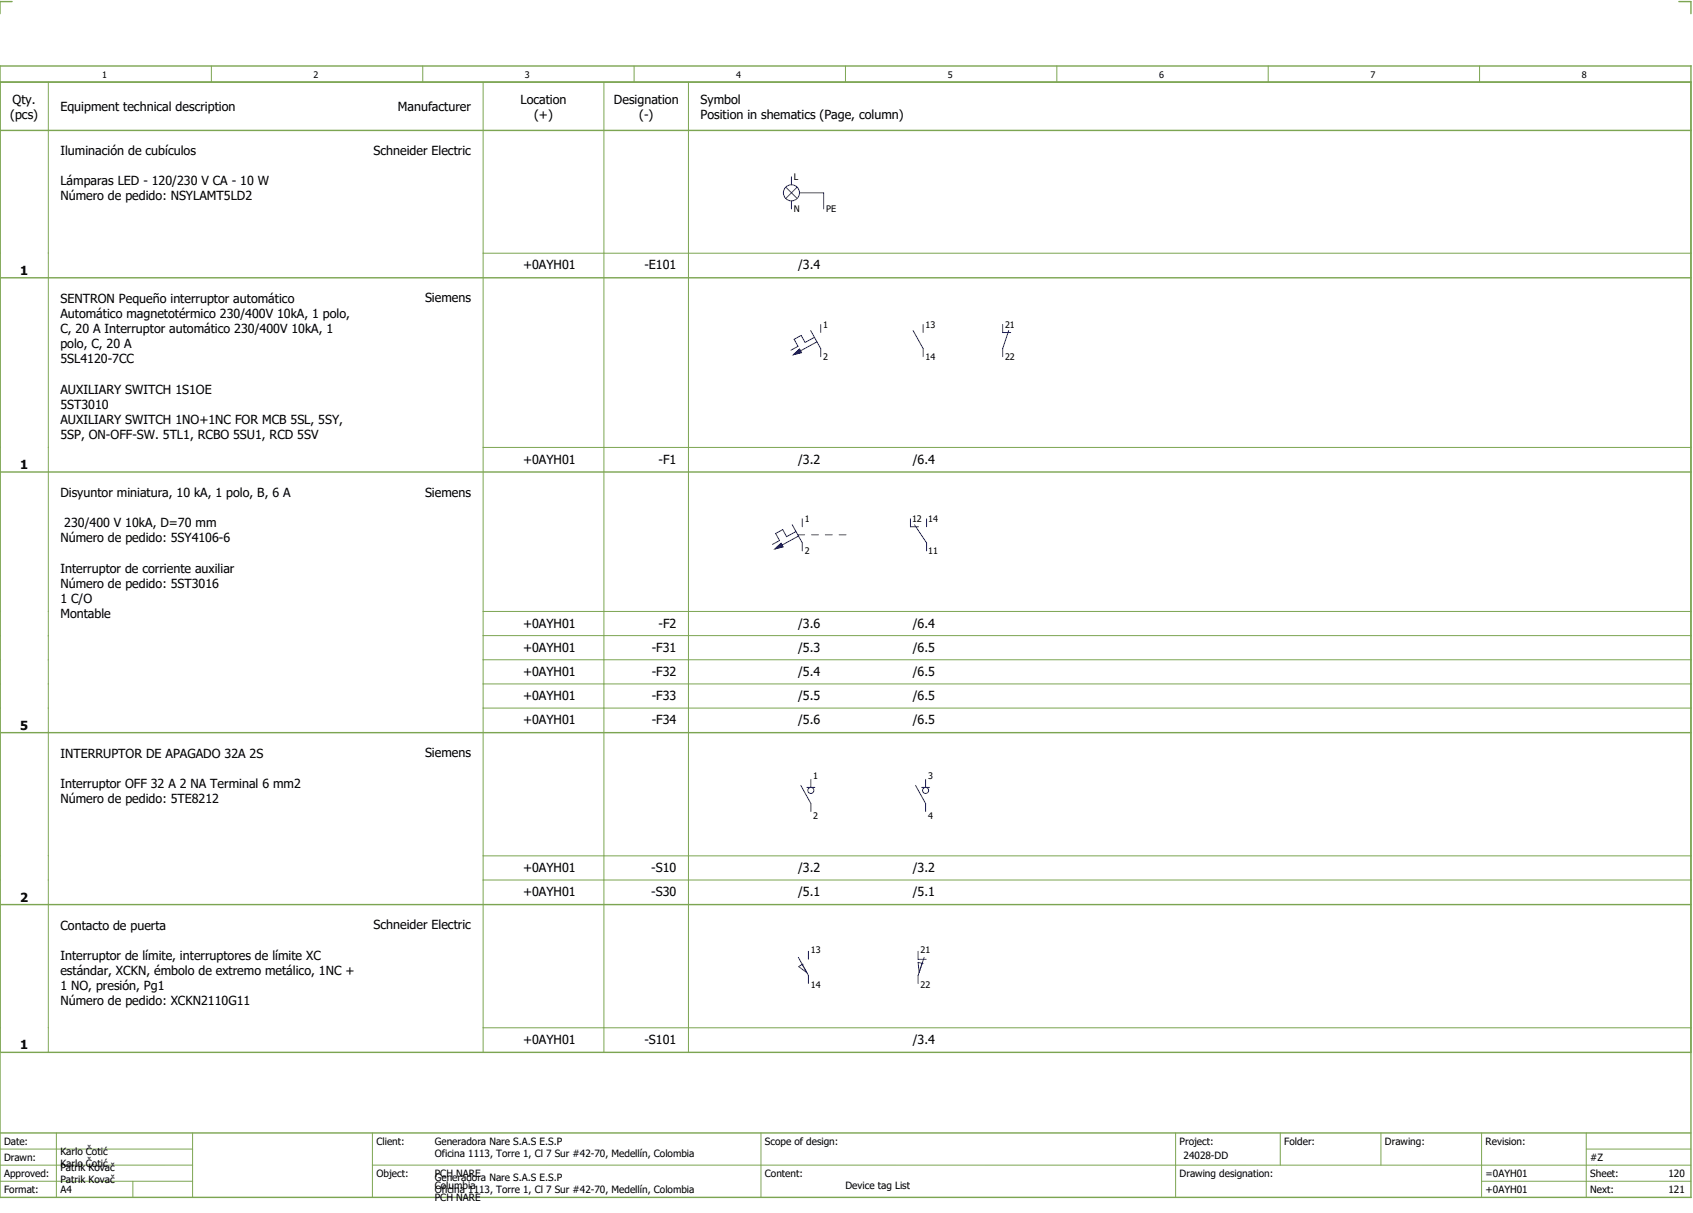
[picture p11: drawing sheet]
<svg xmlns="http://www.w3.org/2000/svg" width="421mm" height="301mm" viewBox="0 0 421 301" stroke-linecap="round" stroke-linejoin="round" font-family="sans-serif">
<path d="M0 16.4h420v281h-420zM3 .4h-3v3M417 .4h3v3M0 20.4h420M0 32.4h420M.3 69h419.7M.3 117.2h419.7M.3 182h419.7M.3 224.7h419.7M.3 261.4h419.7M0 281.4h420" fill="none" stroke="#7ca552" stroke-width=".35"/>
<g fill="none" stroke="#7ca552" stroke-width=".25">
<path d="M52.5 16.4v4M105 16.4v4M157.5 16.4v4M210 16.4v4M262.5 16.4v4M315 16.4v4M367.5 16.4v4M12 20.4v48.5M120 20.4v48.5M150 20.4v48.5M171 20.4v48.5M12 69.1v48"/>
<path d="M120 69.1v48M120 62.9h300M150 69.1v48M171 69.1v48M12 117.3v64.6M120 117.3v64.6M120 111.1h300M150 117.3v64.6M171 117.3v64.6M120 151.9h300M120 157.9h300M120 163.9h300"/>
<path d="M120 169.9h300M120 175.9h300M12 182.1v42.5M120 182.1v42.5M150 182.1v42.5M171 182.1v42.5M120 212.6h300M120 218.6h300M12 224.8v36.5M120 224.8v36.5M150 224.8v36.5M171 224.8v36.5"/>
<path d="M120 255.3h300M0 285.4h47.8M0 293.4h47.8M14 281.4v16M33 293.4v4M47.8 281.4v16M47.8 289.4h-47.8M92.5 281.4v16M92.5 289.4h327.5M189 281.4v16M292 281.4v15.8M318 281.4v8"/>
<path d="M343 281.4v8M368 281.4v15.8M368 293.4h52M394 285.4h26M394 281.4v15.8"/>
</g>
<g fill="none" stroke="#00f" stroke-width=".25">
<path d="M195.2 46.5l2.8 2.8M196.6 43.9v2M196.6 49.9v2M198 46.5l-2.8 2.8M198.6 47.9h6v4M197.1 88.1l1.5-1.4 .5 .9zM201.4 82.1l2.5 4.5v2M202.3 83.8l-2.3 1.3-1-1.8-1.8 1 1 1.7-1.7 1M202.9 84.9l-4.1 2.2M203.9 80.6v2M226.8 82.1l2.5 4.5v2M229.3 80.6v2"/>
<path d="M249 80.6v2h2M249 86.6v2M250.5 82.1l-1.5 4.5M192.5 136.3l1.5-1.4 .5 .9zM196.8 130.3l2.5 4.5v2M197.7 132l-2.3 1.3-1-1.8-1.7 1 .9 1.8-1.7 .9M198.1 132.8h1.8M198.3 133.1l-4.1 2.3M199.3 128.8v2M201.6 132.8h1.7M205 132.8h1.7M208.4 132.8h1.7"/>
<path d="M226.1 128.8v2h2M227.1 130.3l3 4.5v2M230.1 128.8v2M198.9 195.1l2.5 4.5v2M200.4 195.6h2M201.4 193.6v2M227.4 195.1l2.5 4.5v2M228.9 195.6h2M229.9 193.6v2M198.3 237.8l2.5 4.5v2M199.2 239.5h.1M200.8 236.3v2"/>
<path d="M228 236.3v2h2M229 239.3h.1M229 239.3l-1-.3 .3 2.5M229.5 237.8l-1.5 4.5v2M198.4 240.1l.8-.6 1.2 2.1z"/>
<circle cx="196.6" cy="47.9" r="2"/>
<circle cx="201.4" cy="196.3" r=".75"/>
<circle cx="229.9" cy="196.3" r=".75"/>
</g>
<g fill="#00f" stroke="#00f" stroke-width=".25">
<path d="M197.1 88.1l1.5-1.4 .5 .9z"/>
<path d="M192.5 136.3l1.5-1.4 .5 .9z"/>
</g>
<g font-size="3.1">
<text x="2.5" y="29.5">(pcs)</text>
<text x="3.1" y="25.8">Qty.</text>
<text x="15" y="27.6">Equipment technical description</text>
<text x="98.8" y="27.6">Manufacturer</text>
<text x="129.3" y="25.8">Location</text>
<text x="132.7" y="29.5">(+)</text>
<text x="152.5" y="25.8">Designation</text>
<text x="158.8" y="29.5">(-)</text>
<text x="174" y="25.8">Symbol</text>
<text x="174" y="29.5">Position in shematics (Page, column)</text>
<text x="15" y="38.5">Iluminación de cubículos</text>
<text x="92.8" y="38.4">Schneider Electric</text>
<text x="15" y="46">Lámparas LED - 120/230 V CA - 10 W</text>
<text x="15" y="49.8">Número de pedido: NSYLAMT5LD2</text>
<text x="5" y="68.3">1</text>
<text x="129.9" y="66.9">+0AYH01</text>
<text x="160" y="66.9">-E101</text>
<text x="198.2" y="66.9">/3.4</text>
<text x="15" y="75.2">SENTRON Pequeño interruptor automático</text>
<text x="105.6" y="75.1">Siemens</text>
<text x="15" y="79">Automático magnetotérmico 230/400V 10kA, 1 polo,</text>
<text x="15" y="82.7">C, 20 A Interruptor automático 230/400V 10kA, 1</text>
<text x="15" y="86.5">polo, C, 20 A</text>
<text x="15" y="90.2">5SL4120-7CC</text>
<text x="15" y="97.7">AUXILIARY SWITCH 1S1OE</text>
<text x="15" y="101.5">5ST3010</text>
<text x="15" y="105.2">AUXILIARY SWITCH 1NO+1NC FOR MCB 5SL, 5SY,</text>
<text x="15" y="109">5SP, ON-OFF-SW. 5TL1, RCBO 5SU1, RCD 5SV</text>
<text x="5" y="116.5">1</text>
<text x="129.9" y="115.1">+0AYH01</text>
<text x="163.6" y="115.1">-F1</text>
<text x="198.2" y="115.1">/3.2</text>
<text x="226.7" y="115.1">/6.4</text>
<text x="15" y="123.5">Disyuntor miniatura, 10 kA, 1 polo, B, 6 A</text>
<text x="105.6" y="123.3">Siemens</text>
<text x="16" y="131">230/400 V 10kA, D=70 mm</text>
<text x="15" y="134.7">Número de pedido: 5SY4106-6</text>
<text x="15" y="142.2">Interruptor de corriente auxiliar</text>
<text x="15" y="146">Número de pedido: 5ST3016</text>
<text x="15" y="149.7">1 C/O</text>
<text x="15" y="153.5">Montable</text>
<text x="129.9" y="155.9">+0AYH01</text>
<text x="163.6" y="155.9">-F2</text>
<text x="198.2" y="155.9">/3.6</text>
<text x="226.7" y="155.9">/6.4</text>
<text x="129.9" y="161.9">+0AYH01</text>
<text x="161.9" y="161.9">-F31</text>
<text x="198.2" y="161.9">/5.3</text>
<text x="226.7" y="161.9">/6.5</text>
<text x="129.9" y="167.9">+0AYH01</text>
<text x="161.9" y="167.9">-F32</text>
<text x="198.2" y="167.9">/5.4</text>
<text x="226.7" y="167.9">/6.5</text>
<text x="129.9" y="173.9">+0AYH01</text>
<text x="161.9" y="173.9">-F33</text>
<text x="198.2" y="173.9">/5.5</text>
<text x="226.7" y="173.9">/6.5</text>
<text x="129.9" y="179.9">+0AYH01</text>
<text x="161.9" y="179.9">-F34</text>
<text x="198.2" y="179.9">/5.6</text>
<text x="226.7" y="179.9">/6.5</text>
<text x="5" y="181.2">5</text>
<text x="15" y="188.2">INTERRUPTOR DE APAGADO 32A 2S</text>
<text x="105.6" y="188.1">Siemens</text>
<text x="15" y="195.7">Interruptor OFF 32 A 2 NA Terminal 6 mm2</text>
<text x="15" y="199.5">Número de pedido: 5TE8212</text>
<text x="129.9" y="216.6">+0AYH01</text>
<text x="161.8" y="216.6">-S10</text>
<text x="198.2" y="216.6">/3.2</text>
<text x="226.7" y="216.6">/3.2</text>
<text x="5" y="223.9">2</text>
<text x="129.9" y="222.6">+0AYH01</text>
<text x="161.8" y="222.6">-S30</text>
<text x="198.2" y="222.6">/5.1</text>
<text x="226.7" y="222.6">/5.1</text>
<text x="15" y="230.9">Contacto de puerta</text>
<text x="92.8" y="230.8">Schneider Electric</text>
<text x="15" y="238.4">Interruptor de límite, interruptores de límite XC</text>
<text x="15" y="242.2">estándar, XCKN, émbolo de extremo metálico, 1NC +</text>
<text x="15" y="245.9">1 NO, presión, Pg1</text>
<text x="15" y="249.7">Número de pedido: XCKN2110G11</text>
<text x="5" y="260.6">1</text>
<text x="129.9" y="259.3">+0AYH01</text>
<text x="160.1" y="259.3">-S101</text>
<text x="226.7" y="259.3">/3.4</text>
</g>
<g font-size="2.5">
<text x="1" y="284.4">Date:</text>
<text x="15" y="286.9">Karlo Čotić</text>
<text x="93.5" y="284.4">Client:</text>
<text x="108" y="284.4">Generadora Nare S.A.S E.S.P</text>
<text x="108" y="287.4">Oficina 1113, Torre 1, Cl 7 Sur #42-70, Medellín, Colombia</text>
<text x="190" y="284.4">Scope of design:</text>
<text x="293" y="284.4">Project:</text>
<text x="294" y="287.9">24028-DD</text>
<text x="319" y="284.4">Folder:</text>
<text x="344" y="284.4">Drawing:</text>
<text x="369" y="284.4">Revision:</text>
<text x="1" y="288.4">Drawn:</text>
<text x="1" y="292.4">Approved:</text>
<text x="15" y="289.9">Karlo Čotić</text>
<text x="15" y="290.9">Patrik Kovač</text>
<text x="15" y="293.9">Patrik Kovač</text>
<text x="93.5" y="292.4">Object:</text>
<text x="108" y="293.4">Generadora Nare S.A.S E.S.P</text>
<text x="108" y="292.4">PCH NARE</text>
<text x="190" y="292.4">Content:</text>
<text x="293" y="292.4">Drawing designation:</text>
<text x="369" y="292.4">=0AYH01</text>
<text x="395" y="292.4">Sheet:</text>
<text x="395" y="288.4">#Z</text>
<text x="414.4" y="292.4">120</text>
<text x="1" y="296.4">Format:</text>
<text x="15" y="296.4">A4</text>
<text x="108" y="296.4">Oficina 1113, Torre 1, Cl 7 Sur #42-70, Medellín, Colombia</text>
<text x="108" y="295.4">Columbia</text>
<text x="108" y="298.4">PCH NARE</text>
<text x="210" y="295.4">Device tag List</text>
<text x="369" y="296.4">+0AYH01</text>
<text x="395" y="296.4">Next:</text>
<text x="414.4" y="296.4">121</text>
</g>
<g font-size="2.2">
<text x="25.4" y="19.4">1</text>
<text x="77.9" y="19.4">2</text>
<text x="130.4" y="19.4">3</text>
<text x="182.9" y="19.4">4</text>
<text x="235.4" y="19.4">5</text>
<text x="287.9" y="19.4">6</text>
<text x="340.4" y="19.4">7</text>
<text x="392.9" y="19.4">8</text>
<text x="197.2" y="44.8">L</text>
<text x="197.2" y="52.7">N</text>
<text x="205.2" y="52.7">PE</text>
<text x="204.5" y="81.5">1</text>
<text x="229.9" y="81.5">13</text>
<text x="249.6" y="81.5">21</text>
<text x="204.5" y="89.4">2</text>
<text x="229.9" y="89.4">14</text>
<text x="249.6" y="89.4">22</text>
<text x="199.9" y="129.8">1</text>
<text x="226.5" y="129.8">12</text>
<text x="230.5" y="129.8">14</text>
<text x="199.9" y="137.7">2</text>
<text x="230.5" y="137.7">11</text>
<text x="202" y="193.5">1</text>
<text x="230.5" y="193.5">3</text>
<text x="202" y="203.4">2</text>
<text x="230.5" y="203.4">4</text>
<text x="201.4" y="236.8">13</text>
<text x="228.6" y="236.8">21</text>
<text x="201.4" y="245.5">14</text>
<text x="228.6" y="245.5">22</text>
</g>
</svg>
